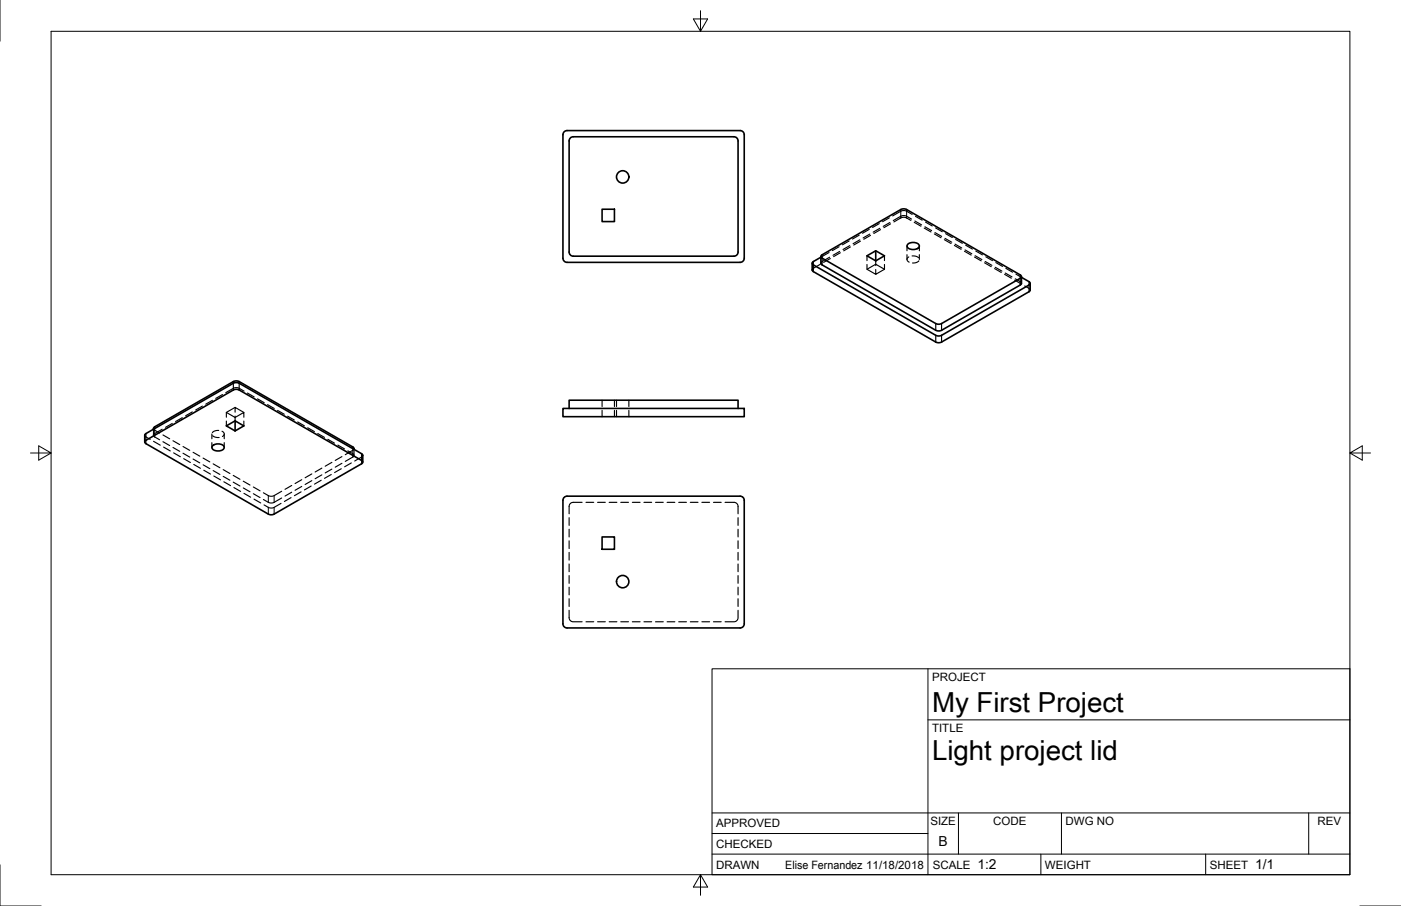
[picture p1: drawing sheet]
<svg xmlns="http://www.w3.org/2000/svg" width="432mm" height="279mm" viewBox="0 0 432 279" stroke-linecap="round" stroke-linejoin="round" font-family="sans-serif">
<!-- layer: Hidden -->
<g fill="none" stroke="#000" stroke-width=".35">
<path d="M255.5 77.9l-2.5 1.4M255.7 79.3l-2.4 1.4-.3 .5M255.9 79.7l-2.1 1.2M258.6 76.1l-2 1.2M258.8 77.5l-2.1 1.2M259 77.9l-2.1 1.2M261.7 74.3l-2.1 1.2M261.9 75.8l-2.1 1.1M262.1 76.2l-2.1 1.2M264.8 72.5l-2.1 1.2M265 74l-2.1 1.2M265.2 74.4l-2.1 1.2"/>
<path d="M267.2 78.9v1.5M267.9 70.7l-2.1 1.2M268.1 72.2l-2.1 1.2M268.3 72.6l-2.1 1.2M271 69l-2.1 1.1M271.2 70.4l-2.1 1.2M271.4 70.8l-2.1 1.2M272.6 78.9v1.5M274.1 67.2l-2.1 1.2M274.3 68.6l-2.1 1.2M274.5 69l-2.1 1.2M279.5 75.9v1.4"/>
<path d="M279.5 78.5v1.5M280.1 79.2l-.6 .9 .7 .8M280.7 68l-1.4-.9-1-.1-2.8 1.4M280.9 67.6l-1.6-1-1-.1-3 1.5M281.1 78.9l1.2 .1 .8 .5M281.1 66.1l-1.8-1-.9-.2-3.3 1.7M281.8 68.6l2 1.2M282 68.2l2 1.1M282.2 66.7l2 1.2M283.4 75.9v1.4M283.4 78.5v1.5M284.9 70.4l2 1.1"/>
<path d="M285.1 69.9l2 1.2M285.3 68.5l2 1.2M288 72.1l2 1.2M288.2 71.7l2 1.2M288.4 70.3l2 1.2M291.1 73.9l2 1.2M291.3 73.5l2 1.2M291.4 72.1l2.1 1.2M294.2 75.7l2 1.2M294.4 75.3l2 1.2M294.5 73.8l2.1 1.2M297.3 77.5l2 1.2"/>
<path d="M297.5 77.1l2 1.2M297.6 75.6l2.1 1.2M300.3 79.3l2.1 1.2M300.5 78.9l2.1 1.1M300.7 77.4l2.1 1.2M303.8 79.2l2.1 1.2M252.8 81.5l-2.2 1.3-.3 .4M267.2 81.6v1.4l2.7 1.6M267.2 83l2.7-1.5 2.7 1.5M269.9 80.4v1.5M272.6 83l-2.7 1.6v-1.5M272.6 81.6v1.4"/>
<path d="M283.2 80.4l-.8 .6-1.2 .1M303.4 81l2.1 1.2M303.6 80.6l2.1 1.2M306.5 82.8l2.1 1.2M306.7 82.4l2.1 1.2M306.9 81l2.1 1.2M309.6 84.6l2.1 1.2M309.8 84.2l2.1 1.2M310 82.8l2.1 1.1M312.7 86.4l2.1 1.2M312.9 86l1.7 .9 .2 .5M313.1 84.5l1.7 1"/>
<path d="M315.8 88.2l1.5 .8 .2 .5M44.6 134.2l.3 .5 1.4 .8M47.3 132.2l.3 .4 1.6 .9M47.3 132.4v1.8M47.3 136.1l2.1 1.2M50 132.4l-2.4 1.4-.3 .3 .2 .5 1.7 1M50.2 134.1l2.1 1.2M50.2 136.2l2.1 1.2M50.4 137.9l2.1 1.2M53.1 130.6l-2.1 1.2M53.3 135.9l2.1 1.2M53.3 138l2.1 1.2"/>
<path d="M53.5 139.7l2.1 1.2M56.2 128.8l-2.1 1.2M56.4 137.7l2.1 1.2M56.4 139.8l2.1 1.2M59.3 127l-2.1 1.2M59.5 139.5l2.1 1.2M62.4 125.2l-2.1 1.2M65.3 133.8v1.5M65.3 136.5v1.5M65.5 123.5l-2.1 1.1M65.5 134.4l.9 .4 1.1 .1M67.4 132.7l-1.1 .2-.8 .5"/>
<path d="M68.4 133l.7 .8-.5 .8M68.6 121.7l-2.1 1.2M69.1 133.8v1.5M69.1 136.5v1.5M69.8 127.2l2.7 1.5 2.7-1.5v1.5M69.8 129.9v1.4M72.5 127.1v-1.5l2.7 1.6M72.5 125.6l-2.7 1.6v1.5M72.5 128.3v1.5M75.2 129.9v1.4M75.2 120.6l-1.7-.9-.9-.2-3 1.6M76.3 121.2l2 1.2"/>
<path d="M79.4 123l2 1.2M82.5 124.8l2 1.2M85.6 126.6l2 1.2M88.6 128.3l2.1 1.2M91.7 130.1l2.1 1.2M94.8 131.9l2.1 1.2M97.9 133.7l2.1 1.2M101 135.5l2.1 1.2M104.1 137.3l2.1 1.1M107.2 139l1.7 1 .2 .5-.3 .4-2.4 1.4M109.1 138.4l-.3 .4-2.4 1.4M109.1 138.6v1.8"/>
<path d="M185.6 123.4v2M185.6 126.6v1.9M189.4 123.4v2M189.4 126.6v1.9M190 123.4v2M190 126.6v1.9M193.8 123.4v2M193.8 126.6v1.9M56.6 141.4l2.1 1.2M59.5 141.6l2.1 1.1M59.7 143.2l2.1 1.2M62.6 141.3l2.1 1.2"/>
<path d="M62.6 143.3l2.1 1.2M62.8 145l2.1 1.2M65.7 143l2.1 1.2M65.7 145.1l2.1 1.2M65.9 146.8l2.1 1.2M68.8 144.8l2.1 1.2M68.8 146.9l2.1 1.2M69 148.6l2.1 1.2M71.9 146.6l2.1 1.2M71.9 148.7l2.1 1.2M72.1 150.4l2.1 1.1M75 148.4l2.1 1.2"/>
<path d="M75 150.5l2.1 1.2M75.2 152.1l2.1 1.2M78.1 150.2l2 1.2M78.1 152.3l2 1.1M78.3 153.9l2 1.2M86.6 155.2l-2.8 1.5-.9-.2-1.5-.8M86.8 151.5l-3 1.5-1-.1-1.6-.9M86.8 153.6l-3 1.5-.9-.1-1.7-1M89.7 153.5l-2.1 1.1M89.9 149.7l-2.1 1.2M89.9 151.8l-2.1 1.2M92.8 151.7l-2.1 1.2"/>
<path d="M93 147.9l-2.1 1.2M93 150l-2.1 1.2M95.9 149.9l-2.1 1.2M96.1 146.2l-2.1 1.1M96.1 148.2l-2.1 1.2M99 148.1l-2.1 1.2M99.2 144.4l-2.1 1.2M99.2 146.4l-2.1 1.2M102.1 146.3l-2.1 1.2M102.3 142.6l-2.1 1.2M102.3 144.7l-2.1 1.2M105.2 144.5l-2.1 1.2"/>
<path d="M105.4 140.8l-2.1 1.2M105.4 142.9l-2.1 1.2M108.3 142.8l-2.1 1.2M111.8 140.4l-.3 .5-2.2 1.3M175.4 159.6v2.4M179.4 154.9h-2.8l-.8 .4-.4 .7v2.4M180.6 154.9h2.4M184.2 154.9h2.4M187.8 154.9h2.3M191.3 154.9h2.4M194.9 154.9h2.4M198.5 154.9h2.3"/>
<path d="M202 154.9h2.4M205.6 154.9h2.4M209.2 154.9h2.4M212.8 154.9h2.3M216.3 154.9h2.4M219.9 154.9h2.4M223.5 154.9h2.8l.8 .4 .4 .7v2.4M227.5 159.6v2.4M175.4 163.2v2.4M175.4 166.8v2.4M175.4 170.4v2.3M175.4 173.9v2.4"/>
<path d="M175.4 177.5v2.4M227.5 163.2v2.4M227.5 166.8v2.4M227.5 170.4v2.3M227.5 173.9v2.4M227.5 177.5v2.4M175.4 188.2v2.4l.4 .8 .8 .3h2.8M175.4 181.1v2.4M175.4 184.6v2.4M180.6 191.7h2.4M184.2 191.7h2.4M187.8 191.7h2.3"/>
<path d="M191.3 191.7h2.4M194.9 191.7h2.4M198.5 191.7h2.3M202 191.7h2.4M205.6 191.7h2.4M209.2 191.7h2.4M212.8 191.7h2.3M216.3 191.7h2.4M219.9 191.7h2.4M227.5 188.2v2.4l-.4 .8-.8 .3h-2.8M227.5 181.1v2.4M227.5 184.6v2.4"/>
</g>
<!-- layer: Visible -->
<g fill="none" stroke="#000" stroke-width=".5">
<path d="M173.7 40.8l1.1-.5h53.3a1.27 1.27 0 0 1 1.3 1.2v38.1a1.27 1.27 0 0 1-1.3 1.3h-53.3a1.27 1.27 0 0 1-1.3-1.3v-38.1zM175.7 42.7l1-.5h49.5a1.27 1.27 0 0 1 1.3 1.2v34.3a1.27 1.27 0 0 1-1.3 1.3h-49.5a1.27 1.27 0 0 1-1.3-1.3v-34.3zM185.6 64.5h3.8v3.8h-3.8zM253 79.3l-2.3 1.4-.3 .2v.5l38 22 .7 .2 1.1-.2 27.2-15.7v-.6l-.3-.2-2.3-1.4M253 79.1v2.1l.4 .5 35 20.2 .7 .2 1.1-.2 24.3-14 .3-.5v-2.1M253.1 78.8l24.5-14.2 1.1-.2 .7 .2 35.1 20.2 .3 .5-.4 .5-24.2 14-1.1 .2-.7-.2-35-20.2-.3-.2zM267.2 78.9l2.7-1.6v3.1zM269.9 77.3l2.7 1.6-2.7 1.5M279.7 75.4a2.51 2.51 0 0 1 3.6 .3 1.98 1.98 0 0 1-2.8 1.1 .96 .96 0 0 1-.8-1.4zM250.3 81.2v2l.4 .6 37.7 21.7 .7 .2 1.1-.2 26.9-15.5 .4-.5v-2.1M44.6 136.3v-2.1l.4-.5 26.9-15.5 1.1-.2 .7 .2 37.7 21.7 .4 .5v2.1M44.7 136l27.2-15.7 1.1-.2 .7 .2 37.7 21.7 .4 .5-.4 .5-26.9 15.5-1.1 .2-.7-.2-37.7-21.7-.3-.2z"/>
<path d="M47.3 132.4l.4-.8 24.2-13.9 1.1-.2 .7 .2 35 20.1 .4 .8M65.5 137.5a2.51 2.51 0 0 1 3.6 .3 1.98 1.98 0 0 1-2.8 1.1 .96 .96 0 0 1-.8-1.4zM72.5 129.8l2.7 1.5-2.7 1.6zM72.5 129.8l-2.7 1.5 2.7 1.6M173.5 126h55.9v2.5h-55.9zM175.4 126v-2.6h52.1v2.6M173.7 153.5l1.1-.5h53.3a1.27 1.27 0 0 1 1.3 1.3v38.1a1.27 1.27 0 0 1-1.3 1.3h-53.3a1.27 1.27 0 0 1-1.3-1.3v-38.1zM185.6 165.6h3.8v3.8h-3.8z"/>
<circle cx="191.9" cy="54.6" r="1.91"/>
<circle cx="191.9" cy="179.4" r="1.91"/>
</g>
<!-- layer: Hidden Narrow -->
<g fill="none" stroke="#000" stroke-width=".31">
<path d="M253.4 78.6v1M277.6 64.6v2.6M279.4 64.6v2.6M250.7 80.7v1M314.4 84.8v1M317.1 86.9v1M45 135.8v1M47.7 132.2v2.5M108.7 138.4v2.6M82.7 152.8v2.1M82.7 156.5v2M84.5 152.8v2.1"/>
<path d="M84.5 156.5v2M111.4 142v1"/>
</g>
<!-- layer: Visible Narrow -->
<g fill="none" stroke="#000" stroke-width=".35">
<path d="M253.4 79.6v2.1M250.7 81.7v2.1M288.4 99.8v2.1M290.2 99.8v2.1M314.4 85.8v2.1M317.1 87.9v2.1M71.9 117.7v2.6M73.7 117.7v2.6M288.4 103.4v2.1M290.2 103.4v2.1M45 133.7v2.1M47.7 131.6v.6"/>
<path d="M108.7 137.8v.6M111.4 139.9v2.1"/>
</g>
<!-- layer: Border -->
<path d="M0 0v12.7M15.7 9.7h400.4v260h-400.4zM215.9 3.3v6.4l-2.2-3.9h4.4l-2.2 3.9M9.4 139.7h6.3l-3.8-2.2v4.4l3.8-2.2M416.1 139.7l3.8 2.2v-4.4l-3.8 2.2h6.3M0 266.7v12.7h12.7M215.9 269.7l2.2 3.9h-4.4l2.2-3.9v6.4M419.1 279.4h12.7" fill="none" stroke="#000" stroke-width=".31"/>
<!-- layer: Titleblock -->
<path d="M219.5 206.2h196.6v63.5h-196.6zM286 206.2v63.5M286 222h130.1M219.5 257h66.5M219.5 250.7h196.6M295.4 250.7v12.7M327.2 250.7v12.7M403.4 250.7v12.7M219.5 263.4h196.6M320.8 263.4v6.3M371.6 263.4v6.3" fill="none" stroke="#000" stroke-width=".31"/>
<g font-size="8.5">
<text x="287.3" y="219.5">My First Project</text>
<text x="287.3" y="234.4">Light project lid</text>
</g>
<g font-size="4.3">
<text x="289.3" y="261">B</text>
<text x="301.2" y="268.1">1:2</text>
<text x="386.8" y="268.1">1/1</text>
</g>
<g font-size="3.5">
<text x="287.3" y="210.1">PROJECT</text>
<text x="287.3" y="225.8">TITLE</text>
<text x="220.7" y="255.1">APPROVED</text>
<text x="286.8" y="254.5">SIZE</text>
<text x="306.2" y="254.5">CODE</text>
<text x="328.4" y="254.5">DWG NO</text>
<text x="406.1" y="254.5">REV</text>
<text x="220.7" y="261.5">CHECKED</text>
<text x="220.7" y="267.8">DRAWN</text>
<text x="242" y="267.8">Elise Fernandez 11/18/2018</text>
<text x="287.5" y="267.8">SCALE</text>
<text x="322.1" y="267.8">WEIGHT</text>
<text x="372.9" y="267.8">SHEET</text>
</g>
</svg>
